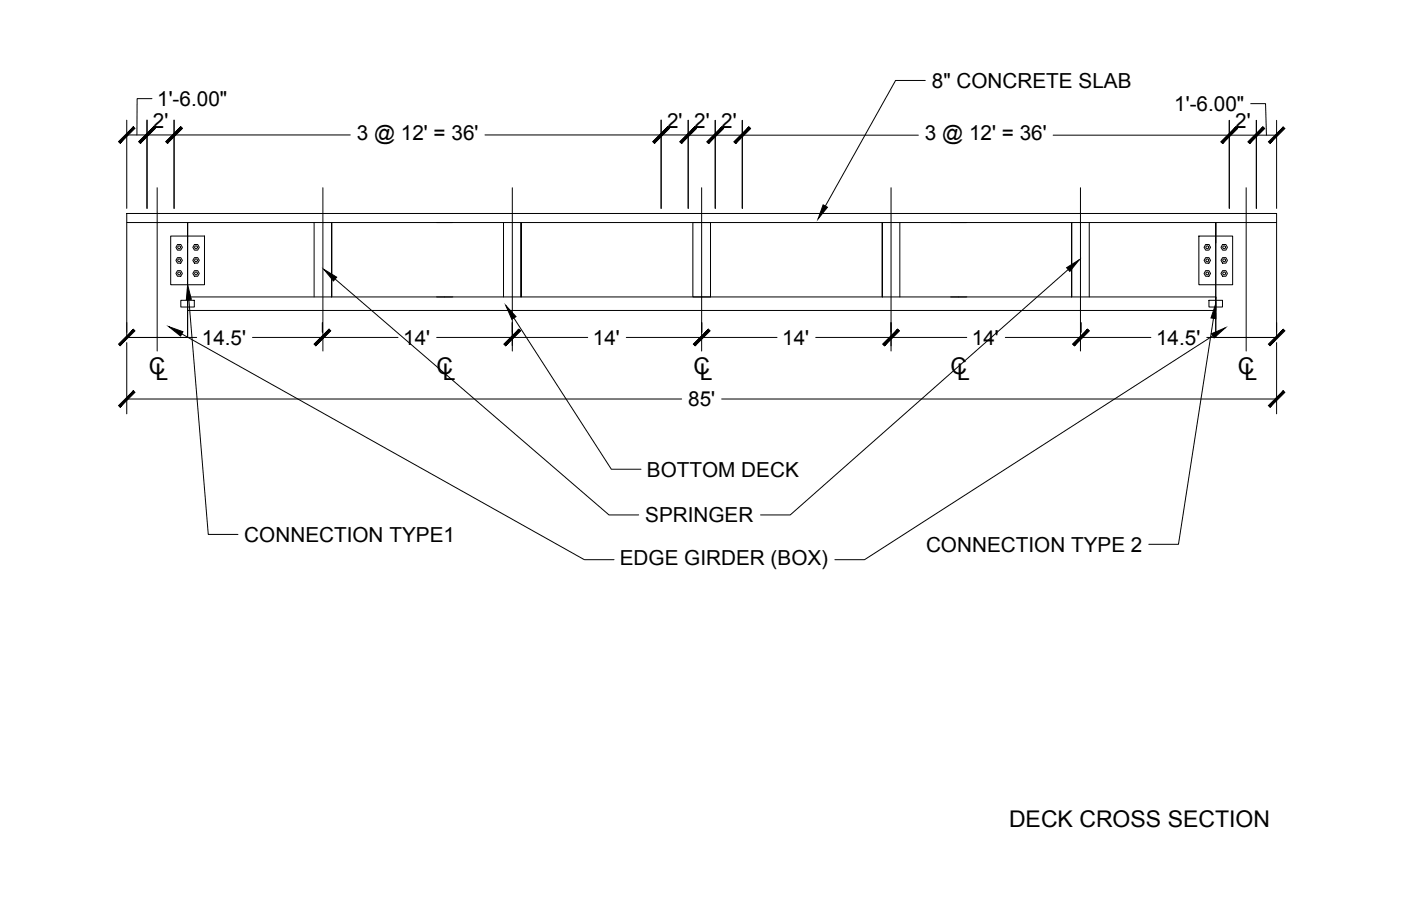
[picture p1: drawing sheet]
<svg xmlns="http://www.w3.org/2000/svg" width="432mm" height="279mm" viewBox="0 0 432 279" stroke-linecap="round" stroke-linejoin="round" font-family="sans-serif">
<!-- layer: 0 -->
<g fill="none" stroke="#000" stroke-width=".31">
<path d="M39.1 37v27.3M45.3 37v27.3M46.8 30.4h-4.5l-.1 11.2M53.7 37v27.3M203.8 37v27.3M212.1 37v27.3M220.4 37.1v27.2M228.8 37.1v27.2M285.2 24.8h-9.2l-21.6 38.7M378.9 37.1v27.2M385.5 32h4.6l.2 9.7M387.2 37.1v27.2"/>
<path d="M393.5 37.1v27.2M39.1 41.6h68.8M48.4 57.9v50.4M99.5 57.9v50.4M149.5 41.6h62.6M157.9 57.9v50.4M212.1 41.7h71M216.3 57.9v50.4M274.6 57.9v50.4M324.6 41.7h68.9M333 57.9v50.4M384.1 57.9v50.4"/>
<path d="M39.1 65.8h354.4v2.8h-354.4zM39.1 68.6v35.5M52.6 72.8h10.4v15h-10.4zM54.7 75.4h1l.5 .9-.5 .8h-1l-.5-.8zM54.7 79.4h1l.5 .9-.5 .9h-1l-.5-.9zM57.8 68.6v35.5h-18.7M57.8 68.6v35.5M57.8 68.6v6.3M59.9 75.4h1l.5 .9-.5 .8h-1l-.5-.8zM59.9 79.4h1l.5 .9-.5 .9h-1l-.5-.9zM96.8 68.6v23M134.5 68.6h5"/>
<path d="M155.2 68.6v23M213.5 68.6h5.5v23h-5.5zM219 68.6v23M277.3 68.6v23M293 68.6h5M335.7 68.6v23M369.5 72.8h10.4v15h-10.4zM371.6 75.4h1l.5 .9-.5 .8h-1l-.5-.8zM371.6 79.4h1l.5 .9-.5 .9h-1l-.5-.9zM374.7 68.6v35.5h18.8M374.7 68.6v35.5M374.7 68.6v6.3"/>
<path d="M376.8 75.4h1l.5 .9-.5 .8h-1l-.5-.8zM376.8 79.4h1l.5 .9-.5 .9h-1l-.5-.9zM393.5 68.6v35.5M54.7 83.5h1l.5 .8-.5 .9h-1l-.5-.9zM55.7 92.6h4.2v2.1h-4.2zM57.8 92.3v-.7v4.1h316.9v-4.1v.7M57.8 91.6h316.9M58.2 92.4l6 72.4h9.1M59.9 83.5h1l.5 .8-.5 .9h-1l-.5-.9zM99.4 99.5v3M102.2 91.6v-23v23M103.3 86l84.4 72.8h9.1"/>
<path d="M158.4 98.1l30 46.6h9.2M160.6 91.6v-23v23M271.9 91.6v-23v23M329.2 83.1l-85.6 75.7h-9.2M330.3 91.6v-23v23M333.2 99.5v3M371.6 83.5h1l.5 .8-.5 .9h-1l-.5-.9zM372.6 92.6h4.2v2.1h-4.2zM374 98.2l-10.8 69.7h-9.1M376.8 83.5h1l.5 .8-.5 .9h-1l-.5-.9zM39.1 105.6v22M39.1 104.1h21.5"/>
<path d="M56 103l124.1 69.6h9.1M77.8 104.1h44.9M134.6 104.1h46.5M193 104.1h46.5M251.4 104.1h46.6M309.9 104.1h44.8M371.9 104.1h21.6M373.8 103.6l-107.3 69h-9.2M393.5 105.6v22M39.1 123h171M222.4 123h171.1"/>
<circle cx="55.2" cy="76.3" r=".43"/>
<circle cx="60.4" cy="76.3" r=".43"/>
<circle cx="372.1" cy="76.3" r=".43"/>
<circle cx="377.3" cy="76.3" r=".43"/>
<circle cx="55.2" cy="80.3" r=".43"/>
<circle cx="55.2" cy="84.3" r=".43"/>
<circle cx="60.4" cy="84.3" r=".43"/>
<circle cx="60.4" cy="80.3" r=".43"/>
<circle cx="372.1" cy="80.3" r=".43"/>
<circle cx="372.1" cy="84.3" r=".43"/>
<circle cx="377.3" cy="80.3" r=".43"/>
<circle cx="377.3" cy="84.3" r=".43"/>
</g>
<g fill="#000" stroke="#000" stroke-width=".31">
<path d="M253.7 63.2l1.3 .7-2.9 3.6zM57.8 87.8l1.2 4.5-1.6 .1zM99.8 83.1l4 2.4-1 1.1zM155.9 94.2l3.1 3.4-1.3 .9zM328.7 82.6l3.9-2.5-2.9 3.6zM374.7 93.6v4.7l-1.5-.2zM52 100.7l4.4 1.6-.7 1.3zM373.4 102.9l4.2-1.8-3.4 3.1z"/>
<path d="M41.1 39.1l-4.1 5.1 4.6-4.6zM41.1 39.1l-4.1 5.1-.5-.5z"/>
<path d="M47.4 39.1l-4.1 5.1 4.6-4.6zM47.4 39.1l-4.1 5.1-.5-.5z"/>
<path d="M55.7 39.1l-4.1 5.1 4.6-4.6zM55.7 39.1l-4.1 5.1-.5-.5z"/>
<path d="M205.8 39.1l-4.1 5.1 4.6-4.6zM205.8 39.1l-4.1 5.1-.5-.5z"/>
<path d="M214.1 39.2l-4 5 4.5-4.6zM214.1 39.2l-4 5-.5-.5z"/>
<path d="M222.5 39.2l-4.1 5 4.6-4.6zM222.5 39.2l-4.1 5-.5-.5z"/>
<path d="M230.8 39.2l-4.1 5 4.6-4.6zM230.8 39.2l-4.1 5-.5-.5z"/>
<path d="M380.9 39.2l-4.1 5 4.6-4.6zM380.9 39.2l-4.1 5-.5-.5z"/>
<path d="M389.2 39.2l-4 5 4.5-4.6zM389.2 39.2l-4 5-.5-.5z"/>
<path d="M47.4 39.1l-4.6 4.6 .5 .5zM47.4 39.1l.5 .5-4.6 4.6z"/>
<path d="M55.7 39.1l-4.6 4.6 .5 .5zM55.7 39.1l.5 .5-4.6 4.6z"/>
<path d="M201.2 43.7l.5 .5 4.1-5.1zM205.8 39.1l.5 .5-4.6 4.6z"/>
<path d="M214.1 39.1l-4.5 4.6 .5 .5zM214.1 39.1l.5 .5-4.5 4.6z"/>
<path d="M217.9 43.7l.5 .5 4.1-5zM222.5 39.2l.5 .4-4.6 4.6z"/>
<path d="M226.2 43.7l.5 .5 4.1-5zM230.8 39.2l.5 .4-4.6 4.6z"/>
<path d="M376.3 43.7l.5 .5 4.1-5zM380.9 39.2l.5 .4-4.6 4.6z"/>
<path d="M384.7 43.7l.5 .5 4-5zM389.2 39.2l.5 .4-4.5 4.6z"/>
<path d="M390.9 43.7l.5 .5 4.1-5zM395.5 39.2l.5 .4-4.6 4.6z"/>
<path d="M41.1 101.5l-4.1 5.1 4.6-4.6zM41.1 101.5l-4.1 5.1-.5-.5z"/>
<path d="M101.4 101.5l-4.5 4.6 .4 .5zM101.4 101.5l.5 .5-4.6 4.6z"/>
<path d="M101.4 101.5l-4.1 5.1 4.6-4.6zM101.4 101.5l-4.1 5.1-.4-.5z"/>
<path d="M155.4 106.1l.4 .5 4.1-5.1zM159.9 101.5l.5 .5-4.6 4.6z"/>
<path d="M159.9 101.5l-4.1 5.1 4.6-4.6zM159.9 101.5l-4.1 5.1-.4-.5z"/>
<path d="M213.7 106.1l.5 .5 4.1-5.1zM218.3 101.5l.5 .5-4.6 4.6z"/>
<path d="M218.3 101.5l-4.1 5.1 4.6-4.6zM218.3 101.5l-4.1 5.1-.5-.5z"/>
<path d="M276.7 101.5l-4.6 4.6 .5 .5zM276.7 101.5l.5 .5-4.6 4.6z"/>
<path d="M276.7 101.5l-4.1 5.1 4.6-4.6zM276.7 101.5l-4.1 5.1-.5-.5z"/>
<path d="M330.6 106.1l.5 .5 4.1-5.1zM335.2 101.5l.5 .5-4.6 4.6z"/>
<path d="M335.2 101.5l-4.1 5.1 4.6-4.6zM335.2 101.5l-4.1 5.1-.5-.5z"/>
<path d="M395.5 101.5l-4.6 4.6 .5 .5zM395.5 101.5l.5 .5-4.6 4.6z"/>
<path d="M41.1 120.5l-4.1 5.1 4.6-4.6zM41.1 120.5l-4.1 5.1-.5-.5z"/>
<path d="M395.5 120.5l-4.6 4.6 .5 .5zM395.5 120.5l.5 .5-4.6 4.6z"/>
</g>
<g font-size="7.1">
<text x="45.9" y="115.3">C</text>
<text x="47.9" y="117.3">L</text>
<text x="134.5" y="115.3">C</text>
<text x="136.5" y="117.3">L</text>
<text x="213.7" y="115.3">C</text>
<text x="215.7" y="117.3">L</text>
<text x="292.9" y="115.3">C</text>
<text x="295" y="117.3">L</text>
<text x="381.5" y="115.3">C</text>
<text x="383.6" y="117.3">L</text>
<text x="311" y="255.2">DECK CROSS SECTION</text>
</g>
<g font-size="6.4">
<text x="287.2" y="27.1">8&quot; CONCRETE SLAB</text>
<text x="48.4" y="32.7">1'-6.00&quot;</text>
<text x="361.9" y="34.2">1'-6.00&quot;</text>
<text x="47.2" y="39.3">2'</text>
<text x="205.6" y="39.3">2'</text>
<text x="213.9" y="39.4">2'</text>
<text x="222.3" y="39.4">2'</text>
<text x="380.7" y="39.4">2'</text>
<text x="110" y="43.3">3 @ 12' = 36'</text>
<text x="285.1" y="43.3">3 @ 12' = 36'</text>
<text x="62.2" y="106.3">14.5'</text>
<text x="124.3" y="106.3">14'</text>
<text x="182.7" y="106.3">14'</text>
<text x="241.1" y="106.3">14'</text>
<text x="299.5" y="106.3">14'</text>
<text x="356.3" y="106.3">14.5'</text>
<text x="212.1" y="125.3">85'</text>
<text x="199.4" y="147">BOTTOM DECK</text>
<text x="198.9" y="161.1">SPRINGER</text>
<text x="75.3" y="167.1">CONNECTION TYPE1</text>
<text x="285.4" y="170.2">CONNECTION TYPE 2</text>
<text x="191" y="174.3">EDGE GIRDER (BOX)</text>
</g>
</svg>
